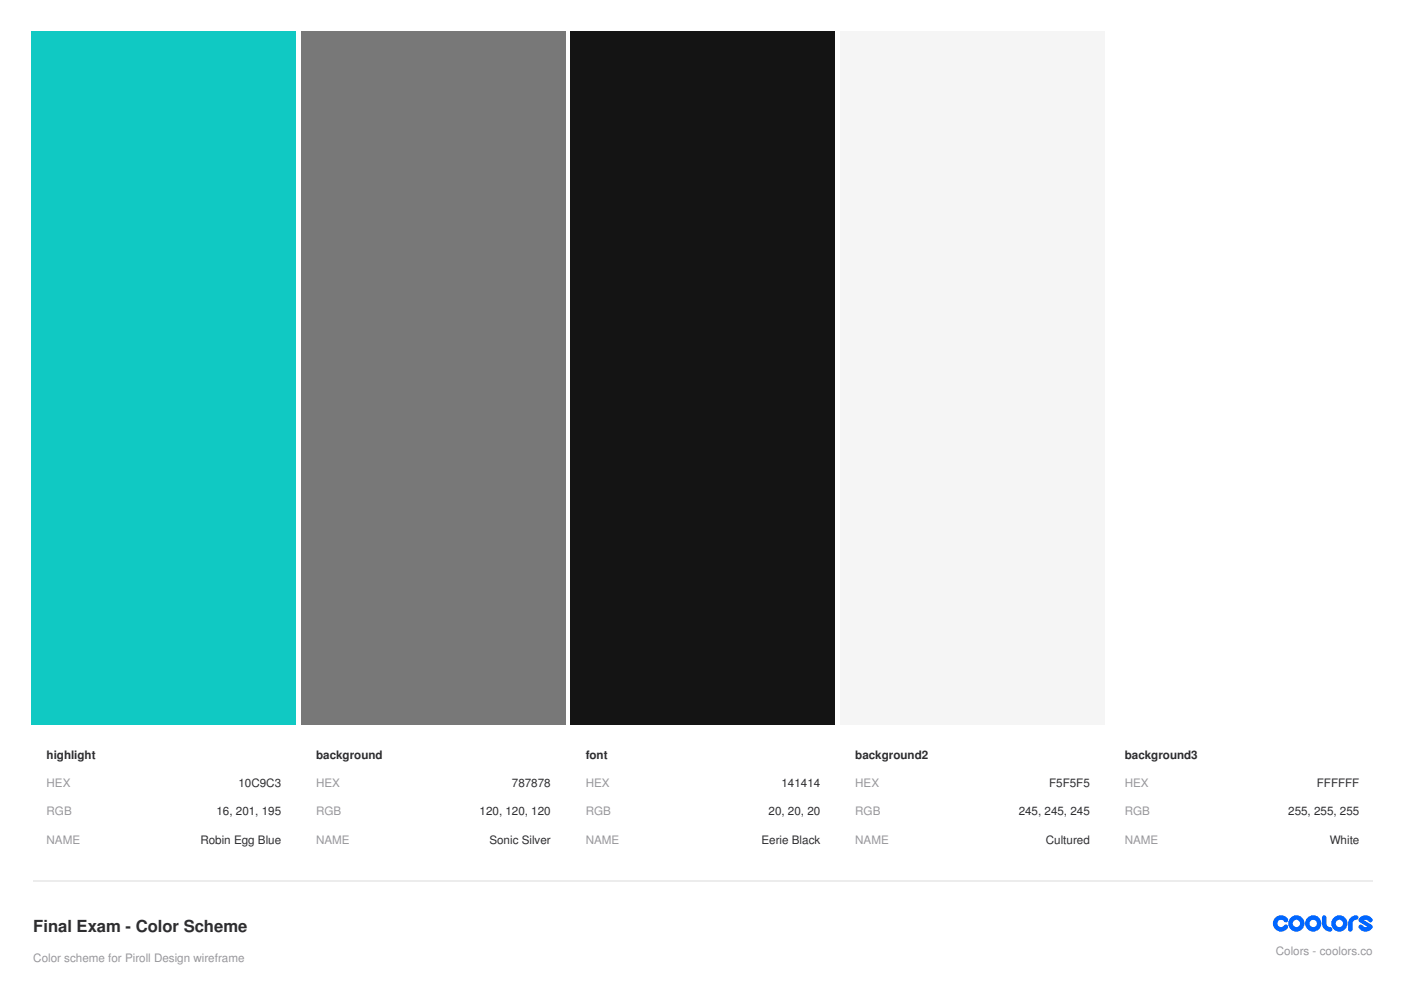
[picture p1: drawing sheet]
<svg xmlns="http://www.w3.org/2000/svg" width="297mm" height="210mm" viewBox="0 0 297 210" stroke-linecap="round" stroke-linejoin="round" font-family="sans-serif">
<path d="M6.7 6.7h56.1v173.9h-56.1z" fill="#10c9c3"/>
<path d="M6.3 153.8h56.8v27.2h-56.8z" fill="#fff"/>
<path d="M63.9 6.7h56v173.9h-56z" fill="#787878"/>
<path d="M63.5 153.8h56.8v27.2h-56.8z" fill="#fff"/>
<path d="M121 6.7h56.1v173.9h-56.1z" fill="#141414"/>
<path d="M120.6 153.8h56.8v27.2h-56.8z" fill="#fff"/>
<path d="M178.2 6.7h56v173.9h-56z" fill="#f5f5f5"/>
<g fill="#fff">
<path d="M177.8 153.8h56.8v27.2h-56.8z"/>
<path d="M235.3 6.7h56.1v173.9h-56.1z"/>
<path d="M234.9 153.8h56.8v27.2h-56.8z"/>
</g>
<path d="M7.1 186.8h283.9" fill="none" stroke="#ececec" stroke-width=".35"/>
<g fill="#06f">
<path d="M270.4 194.6a1.72 1.72 0 0 1 2.6 .2 .52 .52 0 0 1-.2 .8 .52 .52 0 0 1-.7-.4 .77 .77 0 0 0-1.1 .1 .77 .77 0 0 0 .2 1.1 .77 .77 0 0 0 1-.2 .48 .48 0 0 1 .7-.1 .48 .48 0 0 1 .1 .7 1.73 1.73 0 0 1-2.5 .3 1.73 1.73 0 0 1-.1-2.5z"/>
<path d="M280.5 194.1h.4l.3 .3v1.4a.77 .77 0 0 0 .8 .8 .48 .48 0 0 1 .5 .4 .48 .48 0 0 1-.5 .5 1.73 1.73 0 0 1-1.7-1.7v-1.3z"/>
<path d="M286.3 194.6l.8-.5h.4a.48 .48 0 0 1 .5 .4 .48 .48 0 0 1-.5 .5 .77 .77 0 0 0-.7 .8v1.2a.48 .48 0 0 1-.5 .5 .48 .48 0 0 1-.5-.5 2.69 2.69 0 0 1 .5-2.4z"/>
<path d="M288.4 194.5a1.72 1.72 0 0 1 2.6 .3 .52 .52 0 0 1-.3 .7 .52 .52 0 0 1-.7-.3l-.5-.2-.3 .1 1.6 1 .2 .2v.5a1.69 1.69 0 0 1-3-.3 .48 .48 0 0 1 .3-.5 .48 .48 0 0 1 .6 .2l.4 .3h.6l-1.8-1.2v-.5z"/>
<path d="M273.1 195.8a1.75 1.75 0 0 0 3.5 0 1.75 1.75 0 0 0-3.5 0zM274.1 195.8a.77 .77 0 0 1 1.5 0 .77 .77 0 0 1-1.5 0z"/>
<path d="M276.7 195.8a1.75 1.75 0 0 0 3.5 0 1.75 1.75 0 0 0-3.5 0zM277.7 195.8a.77 .77 0 0 1 1.5 0 .77 .77 0 0 1-1.5 0z"/>
<path d="M282.2 195.8a1.75 1.75 0 0 0 3.5 0 1.75 1.75 0 0 0-3.5 0zM283.2 195.8a.77 .77 0 0 1 1.5 0 .77 .77 0 0 1-1.5 0z"/>
</g>
<text font-size="3.5" fill="#2d2d2f" x="7.1" y="197.6">Final Exam - Color Scheme</text>
<g font-size="2.5" fill="#2d2d2f">
<text x="9.9" y="160.9">highlight</text>
<text x="67" y="160.9">background</text>
<text x="124.2" y="160.9">font</text>
<text x="181.3" y="160.9">background2</text>
<text x="238.5" y="160.9">background3</text>
<text x="50.6" y="166.9">10C9C3</text>
<text x="108.5" y="166.9">787878</text>
<text x="165.7" y="166.9">141414</text>
<text x="222.4" y="166.9">F5F5F5</text>
<text x="279.2" y="166.9">FFFFFF</text>
<text x="45.9" y="172.9">16, 201, 195</text>
<text x="101.7" y="172.9">120, 120, 120</text>
<text x="163" y="172.9">20, 20, 20</text>
<text x="216" y="172.9">245, 245, 245</text>
<text x="273.1" y="172.9">255, 255, 255</text>
<text x="42.5" y="178.9">Robin Egg Blue</text>
<text x="103.8" y="178.9">Sonic Silver</text>
<text x="161.5" y="178.9">Eerie Black</text>
<text x="221.7" y="178.9">Cultured</text>
<text x="281.9" y="178.9">White</text>
</g>
<g font-size="2.5" fill="#97969c">
<text x="9.9" y="166.9">HEX</text>
<text x="67" y="166.9">HEX</text>
<text x="124.2" y="166.9">HEX</text>
<text x="181.3" y="166.9">HEX</text>
<text x="238.5" y="166.9">HEX</text>
<text x="9.9" y="172.9">RGB</text>
<text x="67" y="172.9">RGB</text>
<text x="124.2" y="172.9">RGB</text>
<text x="181.3" y="172.9">RGB</text>
<text x="238.5" y="172.9">RGB</text>
<text x="9.9" y="178.9">NAME</text>
<text x="67" y="178.9">NAME</text>
<text x="124.2" y="178.9">NAME</text>
<text x="181.3" y="178.9">NAME</text>
<text x="238.5" y="178.9">NAME</text>
<text x="7.1" y="203.9">Color scheme for Piroll Design wireframe</text>
<text x="270.5" y="202.5">Colors - coolors.co</text>
</g>
</svg>
